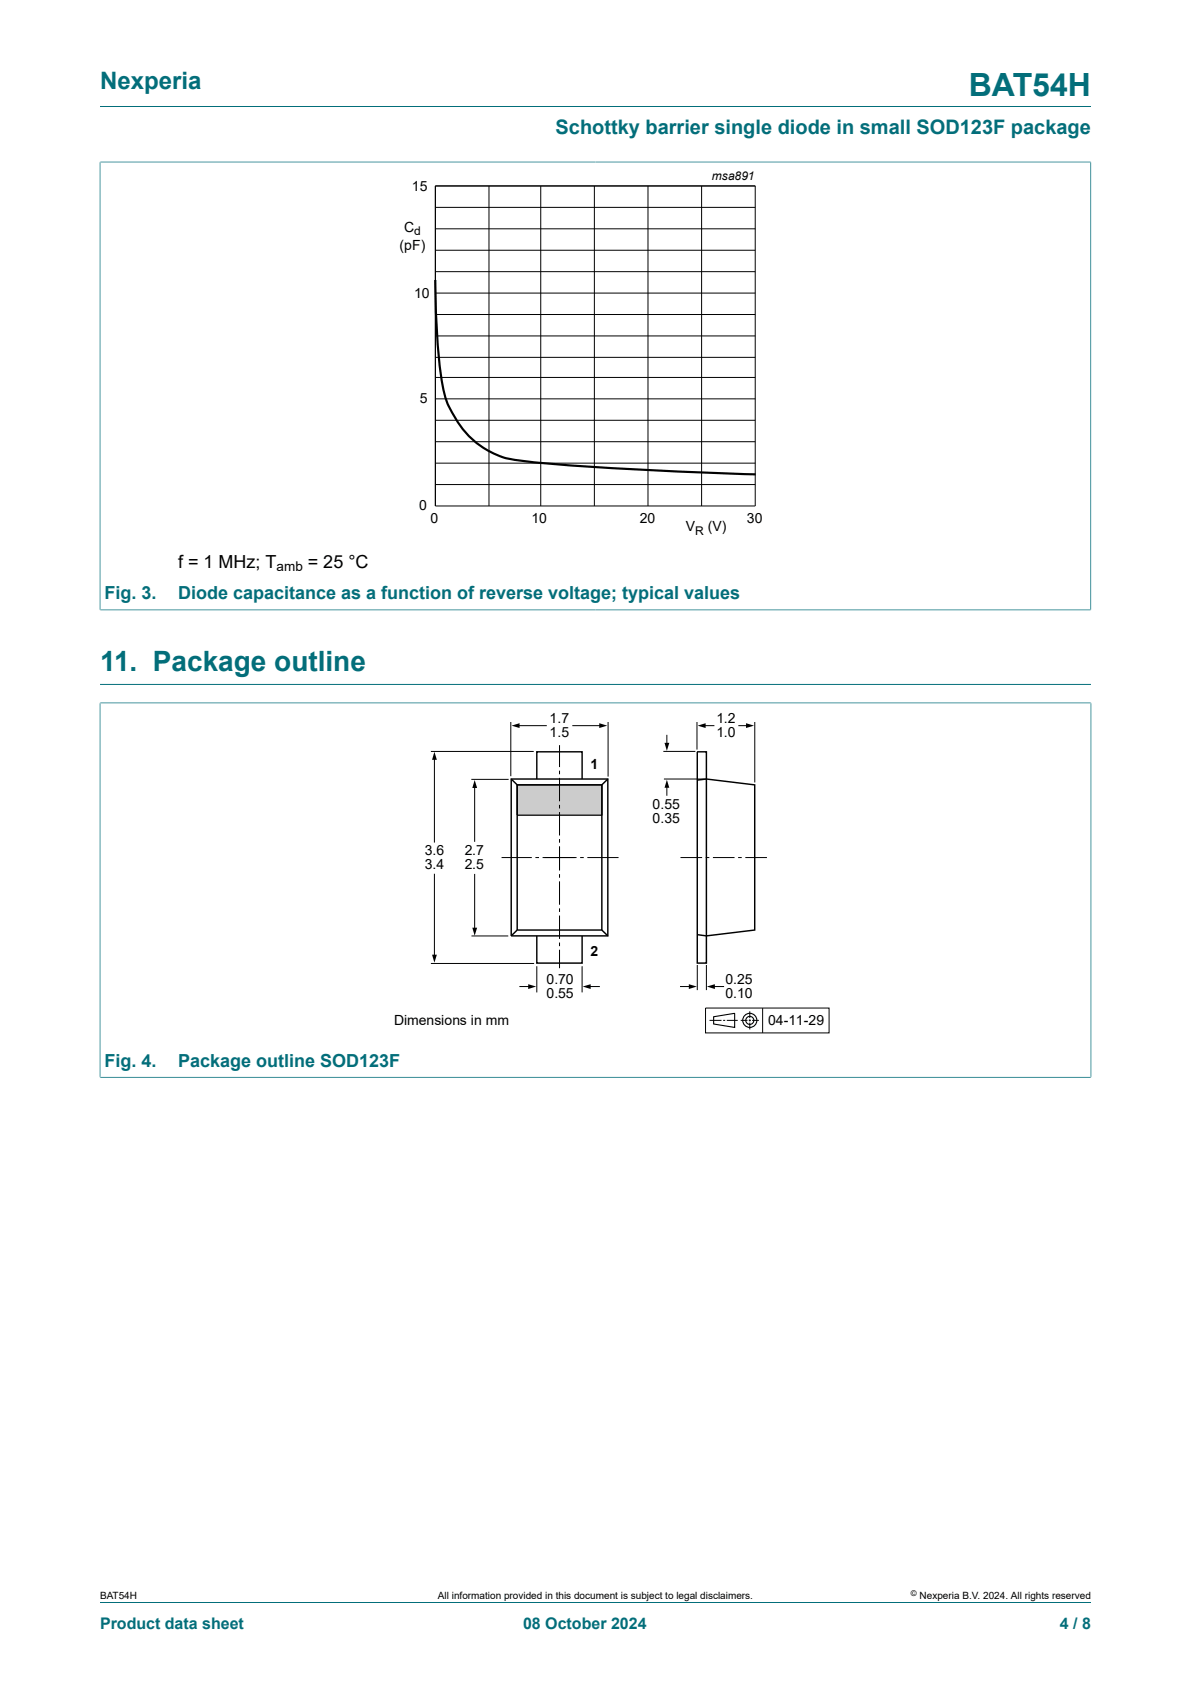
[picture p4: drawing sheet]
<svg xmlns="http://www.w3.org/2000/svg" width="210mm" height="297mm" viewBox="0 0 210 297" stroke-linecap="round" stroke-linejoin="round" font-family="sans-serif">
<path d="M17.6 18.8h174.8M17.6 28.6h174.8M17.6 28.5v79.1M192.3 28.5v79.1M17.6 107.6h174.8M17.6 124h174.8M17.6 123.9v66.2M17.6 120.7h174.8M192.4 123.9v66.2M17.6 190h174.8" fill="none" stroke="#036e7a" stroke-width=".18"/>
<g fill="none" stroke="#000" stroke-width=".18">
<path d="M76.8 32.8h56.4v56.4h-56.4zM76.8 36.6h56.4M86.2 32.8v56.4M95.3 32.8v56.4M104.8 32.8v56.4M114.3 32.8v56.4M123.7 32.8v56.4M76.8 59.2h56.4M76.8 55.5h56.4M76.8 51.7h56.4M76.8 47.9h56.4M76.8 44.1h56.4"/>
<path d="M76.8 40.4h56.4M76.8 77.9h56.4M76.8 74.1h56.4M76.8 70.3h56.4M76.8 66.6h56.4M76.8 63h56.4M76.8 85.5h56.4M76.8 81.7h56.4"/>
</g>
<path d="M64.1 30h81.8v66.3h-81.8z" fill="none" stroke="#fff" stroke-width=".18"/>
<path d="M76.8 49.4v.9a127 127 0 0 0 1.2 17.3 16.4 16.4 0 0 0 11.6 13.3 251.6 251.6 0 0 0 26.6 2.1l17 .7" fill="none" stroke="#000" stroke-width=".38"/>
<path d="M91.2 138.4h14.9v5.4h-14.9z" fill="#ccc"/>
<g fill="none" stroke="#000" stroke-width=".18">
<path d="M76 132.5h18.1M76.6 133.7v14.9M83.1 137.5h6.6M83.7 138.7v9.8M90.1 127.3v9.6M91.2 138.4h14.9v5.4h-14.9zM91.3 128h5.1M100.9 128h5M107.2 127.3v9.7M117.6 129.6v1.7M117.6 138.7v1.6M122.9 127.3v4.9"/>
<path d="M124.1 128h1.9M130.2 128h1.6M133.1 127.3v10.7M76.6 154.1v14.6M83.7 154.1v9.8M120 151.2h3.8M124.4 151.2h.7M125.7 151.2h3.8M130.1 151.2h.7M131.4 151.2h3.8M76 169.9h18.2M83.1 165.1h6.5"/>
<path d="M91.6 174h1.8M103.9 174h1.9M119.9 174h1.8M124.4 177.8h21.8v4.4h-21.8zM125.1 180h2.1M125.8 174h1.9M127.5 180h.4M128.2 180h1.9M130.6 180h1.2M132 180h.4M132.2 178.4v1.2M132.2 179.8v.3"/>
<path d="M132.6 180h1.2M134.5 177.8v4.4M132.2 180.4v1.2"/>
</g>
<path d="M63.5 125.2h83v57.3h-83z" fill="none" stroke="#fff" stroke-width=".18"/>
<g fill="none" stroke="#000" stroke-width=".19">
<path d="M125.8 179.3l3.7-.6v2.5l-3.7-.6z"/>
<circle cx="132.2" cy="180" r="1.25"/>
<circle cx="132.2" cy="180" r=".71"/>
</g>
<g fill="#000">
<path d="M76.6 132.6l.4 1.4h-.8zM83.7 137.6l.4 1.4h-.8zM90.2 128l1.4-.5v.9zM105.7 127.5l1.4 .5-1.4 .4zM117.2 131h.8l-.4 1.4zM117.6 137.5l.4 1.4h-.8zM123 128l1.4-.5v.9zM131.5 127.5l1.5 .5-1.5 .4zM76.2 168.4h.8l-.4 1.4zM83.3 163.6h.8l-.4 1.4zM93.1 173.6l1.4 .4-1.4 .4zM102.7 174l1.4-.4v.8z"/>
<path d="M121.5 173.6l1.4 .4-1.4 .4zM124.6 174l1.4-.4v.8z"/>
</g>
<path d="M91.2 138.4h14.9v5.4h-14.9z" fill="#ccc"/>
<g fill="none" stroke="#000" stroke-width=".18">
<path d="M91.2 138.4h14.9v5.4h-14.9zM98.7 131.4v3.9M98.7 135.9v.7M98.7 137.2v4.1M117 132.5h5.6M117.1 137.4h7.5M88.4 151.2h5.4M94.4 151.2h.6M95.7 151.2h6M98.7 142v.6M98.7 143.2v4.1M98.7 148v.6"/>
<path d="M98.7 149.3v4.2M98.7 154.2v.6M98.7 155.4v4.2M102.3 151.2h.6M103.6 151.2h5.5M94.6 170.4v4.6M98.7 160.2v.6M98.7 161.5v4.1M98.7 166.2v.7M98.7 167.5v3.3M102.6 170.4v4.6M122.9 170.2v4.4"/>
<path d="M124.6 170.2v4.4"/>
</g>
<path d="M90.1 137.4h17.1v27.7h-17.1zM90.1 137.4l1.1 1M91.2 138.4h14.9v25.6h-14.9zM94.6 137.4v-4.8h8v4.8M107.2 137.4l-1.1 1M122.9 132.6h1.7v37.3h-1.7zM122.9 137.6l1.7-.2 8.5 1v25.6l-8.5 1.1-1.7-.3M91.2 164l-1.1 1.1M94.6 165.1v4.8h8v-4.8M106.1 164l1.1 1.1" fill="none" stroke="#000" stroke-width=".25"/>
<path d="M17.6 124v65.9M17.7 124h174.6M192.4 124v65.9M17.7 190h174.6M17.6 282.6h174.8" fill="none" stroke="#036e7a" stroke-width=".18"/>
<text font-size="5.6" fill="#036e7a" x="170.8" y="16.8">BAT54H</text>
<text font-size="4.9" fill="#036e7a" x="17.6" y="118.4">11. Package outline</text>
<text font-size="4.2" fill="#036e7a" x="17.6" y="15.6">Nexperia</text>
<text font-size="3.5" fill="#036e7a" x="98" y="23.7">Schottky barrier single diode in small SOD123F package</text>
<g font-size="3.2">
<text x="31.4" y="100.1">f = 1 MHz; T</text>
<text x="54.3" y="100.1">= 25 °C</text>
</g>
<g font-size="3.2" fill="#036e7a">
<text x="18.4" y="105.7">Fig. 3.</text>
<text x="31.4" y="105.7">Diode capacitance as a function of reverse voltage; typical values</text>
<text x="18.4" y="188.1">Fig. 4.</text>
<text x="31.4" y="188.1">Package outline SOD123F</text>
</g>
<g font-size="2.8" fill="#036e7a">
<text x="17.6" y="287.2">Product data sheet</text>
<text x="92.2" y="287.2">08 October 2024</text>
<text x="186.9" y="287.2">4 / 8</text>
</g>
<g font-size="2.5">
<text x="72.6" y="33.7">15</text>
<text x="71.3" y="40.9">C</text>
<text x="70.5" y="44.1">(pF)</text>
<text x="73.1" y="52.6">10</text>
<text x="74" y="71">5</text>
<text x="73.9" y="89.9">0</text>
<text x="75.9" y="92.2">0</text>
<text x="93.7" y="92.2">10</text>
<text x="112.8" y="92.2">20</text>
<text x="120.9" y="93.6">V</text>
<text x="124.8" y="93.6">(V)</text>
<text x="131.7" y="92.2">30</text>
<text x="96.9" y="127.6">1.7</text>
<text x="96.9" y="130">1.5</text>
<text x="126.3" y="127.6">1.2</text>
<text x="126.3" y="130">1.0</text>
<text x="104.1" y="135.6">1</text>
<text x="115.1" y="142.7">0.55</text>
<text x="115.1" y="145.2">0.35</text>
<text x="74.9" y="150.9">3.6</text>
<text x="74.9" y="153.3">3.4</text>
<text x="81.9" y="150.9">2.7</text>
<text x="81.9" y="153.3">2.5</text>
<text x="96.3" y="173.5">0.70</text>
<text x="104.1" y="168.5">2</text>
<text x="127.9" y="173.5">0.25</text>
<text x="96.3" y="176">0.55</text>
<text x="127.9" y="176">0.10</text>
<text x="69.5" y="180.8">Dimensions in mm</text>
<text x="135.5" y="180.8">04-11-29</text>
</g>
<text font-size="2.4" x="48.8" y="100.8">amb</text>
<g font-size="2.1">
<text x="125.5" y="31.8">msa891</text>
<text x="73.1" y="41.4">d</text>
<text x="122.6" y="94.4">R</text>
</g>
<g font-size="1.8">
<text x="17.6" y="282">BAT54H</text>
<text x="77.2" y="282">All information provided in this document is subject to legal disclaimers.</text>
<text x="162.2" y="282">Nexperia B.V. 2024. All rights reserved</text>
</g>
<text font-size="1.4" x="160.6" y="281.6">©</text>
</svg>
